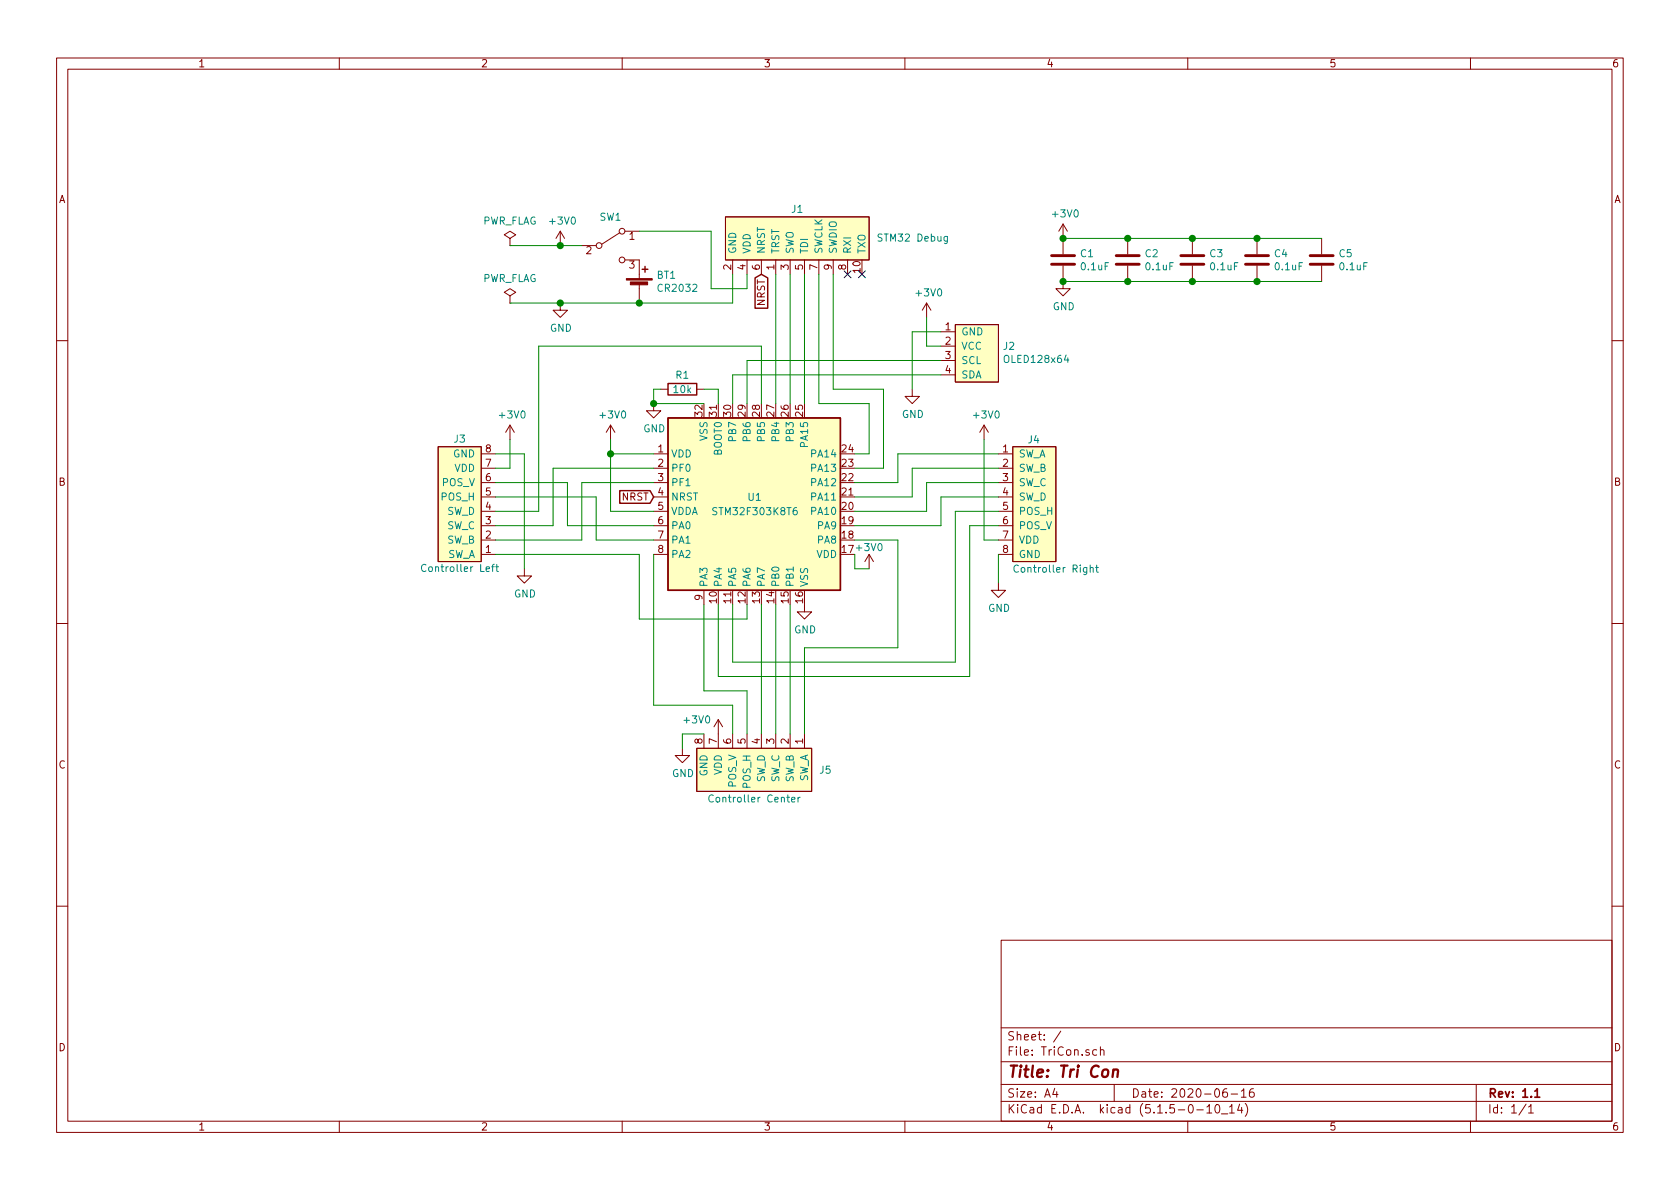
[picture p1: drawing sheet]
EESchema Schematic File Version 4
EELAYER 30 0
EELAYER END
$Descr A4 11693 8268
encoding utf-8
Sheet 1 1
Title "Tri Con"
Date "2020-06-16"
Rev "1.1"
Comp ""
Comment1 ""
Comment2 ""
Comment3 ""
Comment4 ""
$EndDescr
$Comp
L TriCon:breadboardController J3
U 1 1
P 3200 3500
F 0 "J3" H 3200 3050 50  0000 C CNN
F 1 "Controller Left" H 3200 3950 50  0000 C CNN
F 2 "Connector_PinHeader_2.54mm:PinHeader_1x08_P2.54mm_Vertical" H 3150 4000 50  0001 C CNN
F 3 "" H 3150 4000 50  0001 C CNN
	1    3200 3500
	-1   0    0    1   
$EndComp
$Comp
L TriCon:OLED128x64 J2
U 1 1
P 6800 2450
F 0 "J2" H 6978 2501 50  0000 L CNN
F 1 "OLED128x64" H 6978 2410 50  0000 L CNN
F 2 "Connector_PinHeader_2.54mm:PinHeader_1x04_P2.54mm_Vertical" H 6800 2800 50  0001 C CNN
F 3 "" H 6750 2950 50  0001 C CNN
	1    6800 2450
	1    0    0    -1  
$EndComp
$Comp
L TriCon:STM32_Debug J1
U 1 1
P 5550 1650
F 0 "J1" V 5750 1650 50  0000 C CNN
F 1 "STM32 Debug" V 5550 1100 50  0000 R CNN
F 2 "Connector_PinHeader_1.27mm:PinHeader_2x05_P1.27mm_Vertical" H 5550 2300 50  0001 C CNN
F 3 "" H 5500 2150 50  0001 C CNN
	1    5550 1650
	0    -1   -1   0   
$EndComp
$Comp
L Switch:SW_SPDT SW1
U 1 1
P 4250 1700
F 0 "SW1" H 4250 1900 50  0000 C CNN
F 1 "SW_SPDT" H 4250 1894 50  0001 C CNN
F 2 "TriCon:Switch_SSAJ120100" H 4250 1700 50  0001 C CNN
F 3 "~" H 4250 1700 50  0001 C CNN
	1    4250 1700
	1    0    0    -1  
$EndComp
$Comp
L Device:Battery_Cell BT1
U 1 1
P 4450 2000
F 0 "BT1" H 4568 2096 50  0000 L CNN
F 1 "CR2032" H 4568 2005 50  0000 L CNN
F 2 "TriCon:CR2032_SMD" V 4450 2060 50  0001 C CNN
F 3 "~" V 4450 2060 50  0001 C CNN
	1    4450 2000
	1    0    0    -1  
$EndComp
$Comp
L power:+3V0 #PWR02
U 1 1
P 3900 1700
F 0 "#PWR02" H 3900 1550 50  0001 C CNN
F 1 "+3V0" H 3915 1873 50  0000 C CNN
F 2 "" H 3900 1700 50  0001 C CNN
F 3 "" H 3900 1700 50  0001 C CNN
	1    3900 1700
	1    0    0    -1  
$EndComp
$Comp
L power:PWR_FLAG #FLG01
U 1 1
P 3550 1700
F 0 "#FLG01" H 3550 1775 50  0001 C CNN
F 1 "PWR_FLAG" H 3550 1873 50  0000 C CNN
F 2 "" H 3550 1700 50  0001 C CNN
F 3 "~" H 3550 1700 50  0001 C CNN
	1    3550 1700
	1    0    0    -1  
$EndComp
Wire Wire Line
	4050 1700 3900 1700
Connection ~ 3900 1700
Wire Wire Line
	3900 1700 3550 1700
$Comp
L power:GND #PWR04
U 1 1
P 3900 2100
F 0 "#PWR04" H 3900 1850 50  0001 C CNN
F 1 "GND" H 3905 1927 50  0000 C CNN
F 2 "" H 3900 2100 50  0001 C CNN
F 3 "" H 3900 2100 50  0001 C CNN
	1    3900 2100
	1    0    0    -1  
$EndComp
$Comp
L Device:C C1
U 1 1
P 7400 1800
F 0 "C1" H 7515 1846 50  0000 L CNN
F 1 "0.1uF" H 7515 1755 50  0000 L CNN
F 2 "Capacitor_SMD:C_0603_1608Metric_Pad1.05x0.95mm_HandSolder" H 7438 1650 50  0001 C CNN
F 3 "~" H 7400 1800 50  0001 C CNN
	1    7400 1800
	1    0    0    -1  
$EndComp
$Comp
L power:PWR_FLAG #FLG02
U 1 1
P 3550 2100
F 0 "#FLG02" H 3550 2175 50  0001 C CNN
F 1 "PWR_FLAG" H 3550 2273 50  0000 C CNN
F 2 "" H 3550 2100 50  0001 C CNN
F 3 "~" H 3550 2100 50  0001 C CNN
	1    3550 2100
	1    0    0    -1  
$EndComp
Wire Wire Line
	3550 2100 3900 2100
Connection ~ 3900 2100
Wire Wire Line
	3900 2100 4450 2100
$Comp
L TriCon:STM32F303K8Tx U1
U 1 1
P 5250 3500
F 0 "U1" H 5200 3550 50  0000 L CNN
F 1 "STM32F303K8T6" H 4950 3450 50  0000 L CNN
F 2 "Package_QFP:LQFP-32_7x7mm_P0.8mm" H 5250 2600 50  0001 C CNN
F 3 "http://www.st.com/st-web-ui/static/active/en/resource/technical/document/datasheet/DM00092070.pdf" H 5250 3500 50  0001 C CNN
	1    5250 3500
	1    0    0    -1  
$EndComp
Wire Wire Line
	5100 1900 5100 2100
Wire Wire Line
	5100 2100 4450 2100
Connection ~ 4450 2100
Wire Wire Line
	5200 1900 5200 2000
Wire Wire Line
	5200 2000 4950 2000
Wire Wire Line
	4950 2000 4950 1600
Wire Wire Line
	4950 1600 4450 1600
Wire Wire Line
	5400 1900 5400 2800
Wire Wire Line
	5500 1900 5500 2800
Wire Wire Line
	5600 1900 5600 2800
Wire Wire Line
	5700 1900 5700 2800
Wire Wire Line
	5700 2800 6050 2800
Wire Wire Line
	6050 2800 6050 3150
Wire Wire Line
	6050 3150 5950 3150
Wire Wire Line
	5800 1900 5800 2700
Wire Wire Line
	5800 2700 6150 2700
Wire Wire Line
	6150 3250 5950 3250
NoConn ~ 5900 1900
NoConn ~ 6000 1900
Text GLabel 4550 3450 0    50   Input ~ 0
NRST
Text GLabel 5300 1900 3    50   Input ~ 0
NRST
$Comp
L TriCon:breadboardController J4
U 1 1
P 7200 3500
F 0 "J4" H 7150 3950 50  0000 L CNN
F 1 "Controller Right" H 7350 3050 50  0000 C CNN
F 2 "Connector_PinHeader_2.54mm:PinHeader_1x08_P2.54mm_Vertical" H 7150 4000 50  0001 C CNN
F 3 "" H 7150 4000 50  0001 C CNN
	1    7200 3500
	1    0    0    -1  
$EndComp
$Comp
L TriCon:breadboardController J5
U 1 1
P 5250 5350
F 0 "J5" V 5250 5800 50  0000 L CNN
F 1 "Controller Center" V 5450 5350 50  0000 C CNN
F 2 "Connector_PinHeader_2.54mm:PinHeader_1x08_P2.54mm_Vertical" H 5200 5850 50  0001 C CNN
F 3 "" H 5200 5850 50  0001 C CNN
	1    5250 5350
	0    1    1    0   
$EndComp
$Comp
L power:GND #PWR016
U 1 1
P 4750 5200
F 0 "#PWR016" H 4750 4950 50  0001 C CNN
F 1 "GND" H 4755 5027 50  0000 C CNN
F 2 "" H 4750 5200 50  0001 C CNN
F 3 "" H 4750 5200 50  0001 C CNN
	1    4750 5200
	1    0    0    -1  
$EndComp
Wire Wire Line
	4900 5100 4750 5100
Wire Wire Line
	4750 5100 4750 5200
$Comp
L power:GND #PWR013
U 1 1
P 6950 4050
F 0 "#PWR013" H 6950 3800 50  0001 C CNN
F 1 "GND" H 6955 3877 50  0000 C CNN
F 2 "" H 6950 4050 50  0001 C CNN
F 3 "" H 6950 4050 50  0001 C CNN
	1    6950 4050
	1    0    0    -1  
$EndComp
Wire Wire Line
	6950 3850 6950 4050
$Comp
L power:GND #PWR014
U 1 1
P 5600 4200
F 0 "#PWR014" H 5600 3950 50  0001 C CNN
F 1 "GND" H 5605 4027 50  0000 C CNN
F 2 "" H 5600 4200 50  0001 C CNN
F 3 "" H 5600 4200 50  0001 C CNN
	1    5600 4200
	1    0    0    -1  
$EndComp
$Comp
L power:GND #PWR07
U 1 1
P 4550 2800
F 0 "#PWR07" H 4550 2550 50  0001 C CNN
F 1 "GND" H 4555 2627 50  0000 C CNN
F 2 "" H 4550 2800 50  0001 C CNN
F 3 "" H 4550 2800 50  0001 C CNN
	1    4550 2800
	1    0    0    -1  
$EndComp
Wire Wire Line
	4900 2800 4550 2800
$Comp
L Device:R R1
U 1 1
P 4750 2700
F 0 "R1" V 4650 2700 50  0000 C CNN
F 1 "10k" V 4750 2700 50  0000 C CNN
F 2 "Resistor_SMD:R_0603_1608Metric_Pad1.05x0.95mm_HandSolder" V 4680 2700 50  0001 C CNN
F 3 "~" H 4750 2700 50  0001 C CNN
	1    4750 2700
	0    1    1    0   
$EndComp
Wire Wire Line
	5000 2800 5000 2700
Wire Wire Line
	5000 2700 4900 2700
Wire Wire Line
	4600 2700 4550 2700
Wire Wire Line
	4550 2700 4550 2800
Connection ~ 4550 2800
$Comp
L power:+3V0 #PWR09
U 1 1
P 4250 3050
F 0 "#PWR09" H 4250 2900 50  0001 C CNN
F 1 "+3V0" H 4265 3223 50  0000 C CNN
F 2 "" H 4250 3050 50  0001 C CNN
F 3 "" H 4250 3050 50  0001 C CNN
	1    4250 3050
	1    0    0    -1  
$EndComp
Wire Wire Line
	4250 3150 4250 3050
Wire Wire Line
	4550 3550 4250 3550
Wire Wire Line
	4250 3550 4250 3150
Connection ~ 4250 3150
Wire Wire Line
	4250 3150 4550 3150
$Comp
L power:+3V0 #PWR08
U 1 1
P 3550 3050
F 0 "#PWR08" H 3550 2900 50  0001 C CNN
F 1 "+3V0" H 3565 3223 50  0000 C CNN
F 2 "" H 3550 3050 50  0001 C CNN
F 3 "" H 3550 3050 50  0001 C CNN
	1    3550 3050
	1    0    0    -1  
$EndComp
$Comp
L power:GND #PWR011
U 1 1
P 3650 3950
F 0 "#PWR011" H 3650 3700 50  0001 C CNN
F 1 "GND" H 3655 3777 50  0000 C CNN
F 2 "" H 3650 3950 50  0001 C CNN
F 3 "" H 3650 3950 50  0001 C CNN
	1    3650 3950
	1    0    0    -1  
$EndComp
Wire Wire Line
	3450 3250 3550 3250
Wire Wire Line
	3550 3250 3550 3050
Wire Wire Line
	3650 3150 3650 3950
Wire Wire Line
	3450 3550 3750 3550
Wire Wire Line
	3450 3650 3850 3650
Wire Wire Line
	3850 3650 3850 3250
Wire Wire Line
	4050 3750 4050 3350
Wire Wire Line
	3450 3350 3950 3350
Wire Wire Line
	3950 3350 3950 3650
Wire Wire Line
	3950 3650 4550 3650
Wire Wire Line
	3450 3450 4150 3450
Wire Wire Line
	4150 3450 4150 3750
Wire Wire Line
	4150 3750 4550 3750
Wire Wire Line
	3450 3750 4050 3750
Wire Wire Line
	4050 3350 4550 3350
Wire Wire Line
	3850 3250 4550 3250
$Comp
L power:+3V0 #PWR015
U 1 1
P 5000 5100
F 0 "#PWR015" H 5000 4950 50  0001 C CNN
F 1 "+3V0" H 4850 5200 50  0000 C CNN
F 2 "" H 5000 5100 50  0001 C CNN
F 3 "" H 5000 5100 50  0001 C CNN
	1    5000 5100
	1    0    0    -1  
$EndComp
Wire Wire Line
	5100 5100 5100 4900
Wire Wire Line
	5100 4900 4550 4900
Wire Wire Line
	4550 4900 4550 3850
Wire Wire Line
	5200 5100 5200 4800
Wire Wire Line
	5200 4800 4900 4800
Wire Wire Line
	4900 4800 4900 4200
$Comp
L power:+3V0 #PWR010
U 1 1
P 6850 3050
F 0 "#PWR010" H 6850 2900 50  0001 C CNN
F 1 "+3V0" H 6865 3223 50  0000 C CNN
F 2 "" H 6850 3050 50  0001 C CNN
F 3 "" H 6850 3050 50  0001 C CNN
	1    6850 3050
	1    0    0    -1  
$EndComp
Wire Wire Line
	6750 3650 6750 4700
Wire Wire Line
	5000 4700 5000 4200
Wire Wire Line
	6650 3550 6650 4600
Wire Wire Line
	5100 4600 5100 4200
Wire Wire Line
	3450 3850 4450 3850
Wire Wire Line
	4450 3850 4450 4300
Wire Wire Line
	4450 4300 5200 4300
Wire Wire Line
	5200 4300 5200 4200
Wire Wire Line
	5300 5100 5300 4200
Wire Wire Line
	5400 4200 5400 5100
Wire Wire Line
	5500 5100 5500 4200
$Comp
L power:+3V0 #PWR012
U 1 1
P 6050 3950
F 0 "#PWR012" H 6050 3800 50  0001 C CNN
F 1 "+3V0" H 6050 4100 50  0000 C CNN
F 2 "" H 6050 3950 50  0001 C CNN
F 3 "" H 6050 3950 50  0001 C CNN
	1    6050 3950
	1    0    0    -1  
$EndComp
Wire Wire Line
	5950 3850 5950 3950
Wire Wire Line
	5950 3950 6050 3950
Wire Wire Line
	5600 5100 5600 4500
Wire Wire Line
	5600 4500 6250 4500
Wire Wire Line
	6250 4500 6250 3750
Wire Wire Line
	6250 3750 5950 3750
Wire Wire Line
	6950 3750 6850 3750
Wire Wire Line
	6550 3450 6550 3650
Wire Wire Line
	6850 3050 6850 3750
Wire Wire Line
	6450 3350 6450 3550
Wire Wire Line
	6350 3250 6350 3450
Wire Wire Line
	6250 3150 6250 3350
Wire Wire Line
	6150 2700 6150 3250
Wire Wire Line
	5000 4700 6750 4700
Wire Wire Line
	5100 4600 6650 4600
Wire Wire Line
	5950 3650 6550 3650
Wire Wire Line
	5950 3550 6450 3550
Wire Wire Line
	5950 3450 6350 3450
Wire Wire Line
	5950 3350 6250 3350
Wire Wire Line
	6250 3150 6950 3150
Wire Wire Line
	6350 3250 6950 3250
Wire Wire Line
	6450 3350 6950 3350
Wire Wire Line
	6550 3450 6950 3450
Wire Wire Line
	6650 3550 6950 3550
Wire Wire Line
	6750 3650 6950 3650
Wire Wire Line
	3450 3150 3650 3150
Wire Wire Line
	5100 2600 5100 2800
Wire Wire Line
	5200 2500 5200 2800
$Comp
L power:+3V0 #PWR05
U 1 1
P 6450 2200
F 0 "#PWR05" H 6450 2050 50  0001 C CNN
F 1 "+3V0" H 6465 2373 50  0000 C CNN
F 2 "" H 6450 2200 50  0001 C CNN
F 3 "" H 6450 2200 50  0001 C CNN
	1    6450 2200
	1    0    0    -1  
$EndComp
$Comp
L power:GND #PWR06
U 1 1
P 6350 2700
F 0 "#PWR06" H 6350 2450 50  0001 C CNN
F 1 "GND" H 6355 2527 50  0000 C CNN
F 2 "" H 6350 2700 50  0001 C CNN
F 3 "" H 6350 2700 50  0001 C CNN
	1    6350 2700
	1    0    0    -1  
$EndComp
Wire Wire Line
	6550 2400 6450 2400
Wire Wire Line
	6450 2400 6450 2200
Wire Wire Line
	6550 2300 6350 2300
Wire Wire Line
	6350 2300 6350 2700
$Comp
L power:+3V0 #PWR01
U 1 1
P 7400 1650
F 0 "#PWR01" H 7400 1500 50  0001 C CNN
F 1 "+3V0" H 7415 1823 50  0000 C CNN
F 2 "" H 7400 1650 50  0001 C CNN
F 3 "" H 7400 1650 50  0001 C CNN
	1    7400 1650
	1    0    0    -1  
$EndComp
$Comp
L power:GND #PWR03
U 1 1
P 7400 1950
F 0 "#PWR03" H 7400 1700 50  0001 C CNN
F 1 "GND" H 7405 1777 50  0000 C CNN
F 2 "" H 7400 1950 50  0001 C CNN
F 3 "" H 7400 1950 50  0001 C CNN
	1    7400 1950
	1    0    0    -1  
$EndComp
$Comp
L Device:C C2
U 1 1
P 7850 1800
F 0 "C2" H 7965 1846 50  0000 L CNN
F 1 "0.1uF" H 7965 1755 50  0000 L CNN
F 2 "Capacitor_SMD:C_0603_1608Metric_Pad1.05x0.95mm_HandSolder" H 7888 1650 50  0001 C CNN
F 3 "~" H 7850 1800 50  0001 C CNN
	1    7850 1800
	1    0    0    -1  
$EndComp
$Comp
L Device:C C3
U 1 1
P 8300 1800
F 0 "C3" H 8415 1846 50  0000 L CNN
F 1 "0.1uF" H 8415 1755 50  0000 L CNN
F 2 "Capacitor_SMD:C_0603_1608Metric_Pad1.05x0.95mm_HandSolder" H 8338 1650 50  0001 C CNN
F 3 "~" H 8300 1800 50  0001 C CNN
	1    8300 1800
	1    0    0    -1  
$EndComp
$Comp
L Device:C C4
U 1 1
P 8750 1800
F 0 "C4" H 8865 1846 50  0000 L CNN
F 1 "0.1uF" H 8865 1755 50  0000 L CNN
F 2 "Capacitor_SMD:C_0603_1608Metric_Pad1.05x0.95mm_HandSolder" H 8788 1650 50  0001 C CNN
F 3 "~" H 8750 1800 50  0001 C CNN
	1    8750 1800
	1    0    0    -1  
$EndComp
Connection ~ 7400 1650
Connection ~ 7850 1650
Wire Wire Line
	7850 1650 7400 1650
Connection ~ 8300 1650
Wire Wire Line
	8300 1650 7850 1650
Wire Wire Line
	8750 1650 8300 1650
Connection ~ 7400 1950
Connection ~ 7850 1950
Wire Wire Line
	7850 1950 7400 1950
Connection ~ 8300 1950
Wire Wire Line
	8300 1950 7850 1950
Wire Wire Line
	8750 1950 8300 1950
$Comp
L Device:C C5
U 1 1
P 9200 1800
F 0 "C5" H 9315 1846 50  0000 L CNN
F 1 "0.1uF" H 9315 1755 50  0000 L CNN
F 2 "Capacitor_SMD:C_0603_1608Metric_Pad1.05x0.95mm_HandSolder" H 9238 1650 50  0001 C CNN
F 3 "~" H 9200 1800 50  0001 C CNN
	1    9200 1800
	1    0    0    -1  
$EndComp
Wire Wire Line
	9200 1650 8750 1650
Wire Wire Line
	9200 1950 8750 1950
Connection ~ 8750 1650
Connection ~ 8750 1950
Wire Wire Line
	3750 2400 3750 3550
Wire Wire Line
	5100 2600 6550 2600
Wire Wire Line
	5200 2500 6550 2500
Wire Wire Line
	5300 2400 5300 2800
Wire Wire Line
	3750 2400 5300 2400
$EndSCHEMATC
